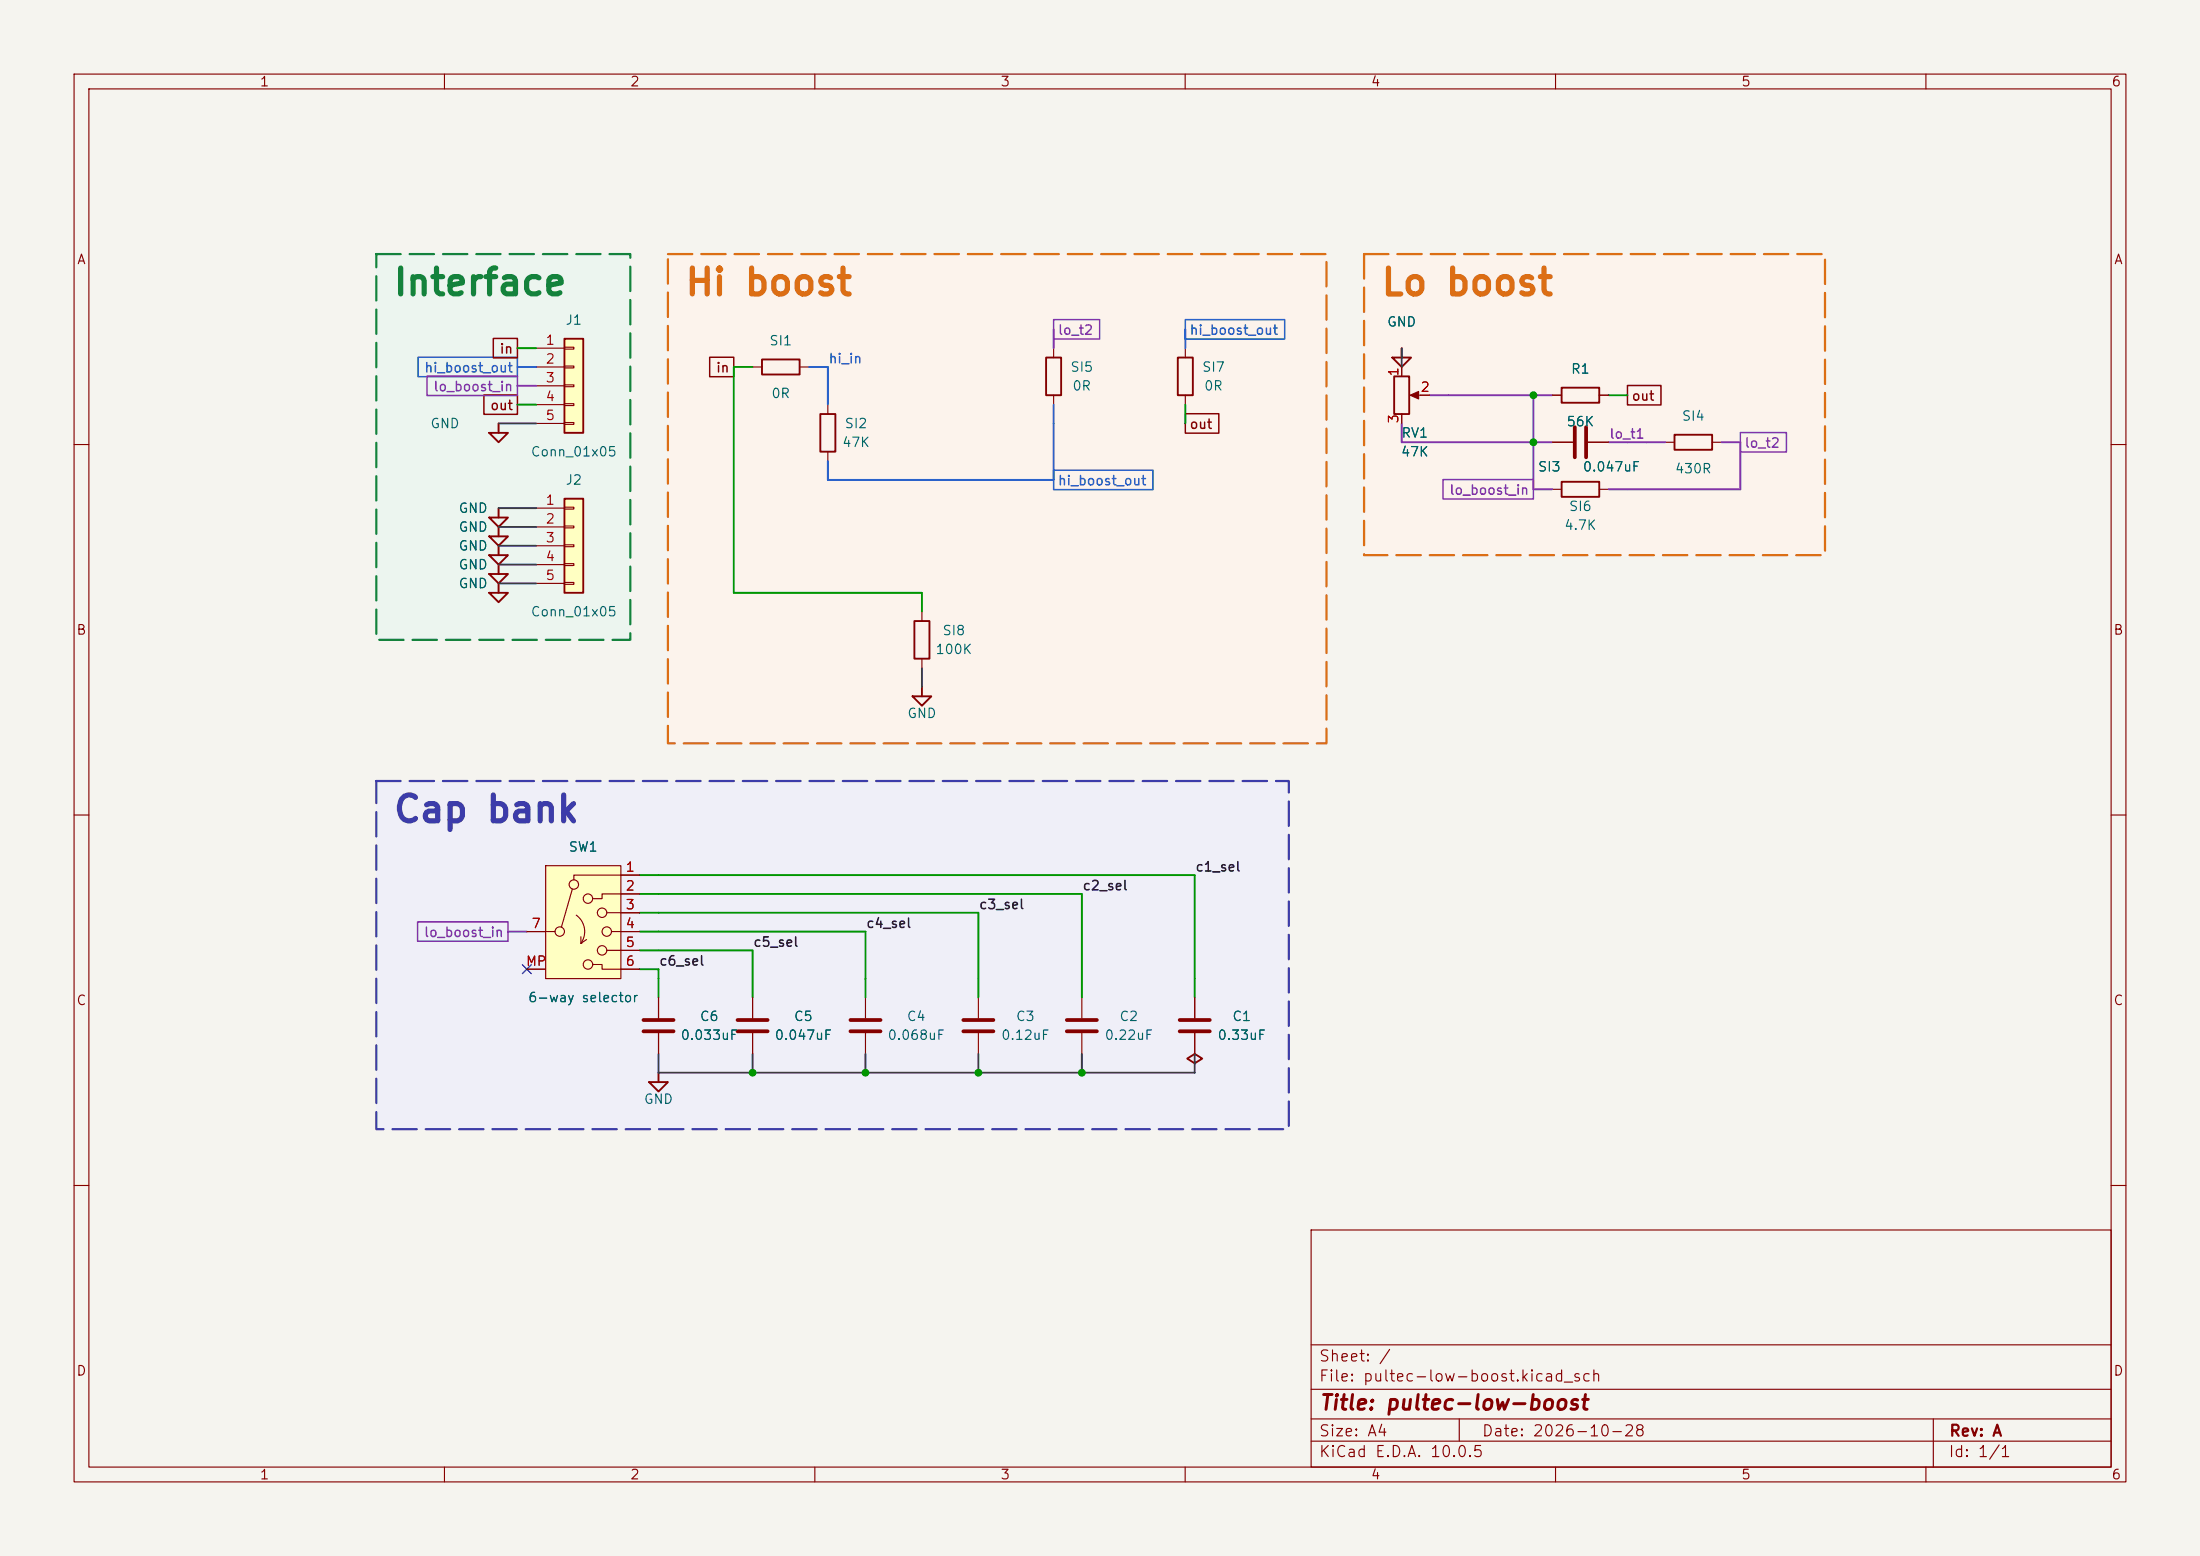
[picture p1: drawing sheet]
<svg xmlns="http://www.w3.org/2000/svg" width="297mm" height="210mm" viewBox="0 0 297 210" stroke-linecap="round" stroke-linejoin="round" font-family="sans-serif">
<path d="M0 0h297v210h-297z" fill="#f5f4ef" stroke="#f5f4ef" stroke-width=".14"/>
<g fill="none" stroke="#840000" stroke-width=".15">
<path d="M10 10h277v190h-277zM12 12h273v186h-273zM60 10v2M110 10v2M160 10v2M210 10v2M260 10v2M10 60h2M285 60h2M10 110h2M285 110h2M10 160h2"/>
<path d="M177 166h108v32h-108zM285 160h2M60 198v2M110 198v2M160 198v2M177 194.5h108M177 191.5h108M177 187.5h108M177 181.5h108M197 191.5v3M210 198v2M260 198v2"/>
<path d="M261 191.5v6.5"/>
</g>
<g fill="#fcf3ec">
<path d="M184.1 34.3h62.3v40.6h-62.3z"/>
<path d="M90.2 34.3h88.9v66h-88.9z"/>
</g>
<path d="M50.8 105.4h123.2v47h-123.2z" fill="#efeff8"/>
<path d="M50.8 34.3h34.3v52.1h-34.3z" fill="#ecf5ef"/>
<path d="M99.6 139.2h4M99.6 137.7h4" fill="none" stroke="#840000" stroke-width=".51"/>
<path d="M142.2 47v1.3M142.2 53.3v1.3M101.6 134.6v2.8M101.6 139.4v2.8" fill="none" stroke="#840000" stroke-width=".15"/>
<path d="M141.2 48.3h2.1v5h-2.1z" fill="none" stroke="#840000" stroke-width=".25"/>
<path d="M76.2 45.7h2.5v12.7h-2.5z" fill="#ffffc2"/>
<g fill="none" stroke="#840000" stroke-width=".25">
<path d="M76.2 45.7h2.5v12.7h-2.5zM102.9 48.5h5v2h-5zM110.7 55.9h2.1v5.1h-2.1zM188 48.3h2.5l-1.3 1.2zM188.2 50.8h2v5.1h-2zM189.2 47v1.3M210.8 52.3h5.1v2.1h-5.1zM226.1 58.7h5v2h-5zM66 69.9h2.6l-1.3 1.2zM66 77.5h2.6l-1.3 1.2zM66 74.9h2.6l-1.3 1.3zM66 72.4h2.6l-1.3 1.3z"/>
<path d="M67.3 68.6v1.3M67.3 71.1v1.3M67.3 73.7v1.2M67.3 76.2v1.3M67.3 78.7v1.3M210.8 65h5.1v2.1h-5.1zM66 80h2.6l-1.3 1.3zM123.2 94h2.5l-1.2 1.3zM124.5 92.7v1.3M160.3 142.9l1-.7 1 .7-1 .6z"/>
</g>
<g fill="none" stroke="#840000" stroke-width=".15">
<path d="M72.4 47h3.8M72.4 49.5h3.8M72.4 52.1h3.8M72.4 54.6h3.8M72.4 57.2h3.8M76.2 46.9h1.3v.2h-1.3zM76.2 49.4h1.3v.3h-1.3zM76.2 51.9h1.3v.3h-1.3zM76.2 54.5h1.3v.2h-1.3zM76.2 57h1.3v.3h-1.3zM101.6 49.5h1.3M107.9 49.5h1.3"/>
<path d="M111.8 54.6v1.3M189.2 49.5v1.3M189.2 55.9v1.3M190.8 53.3h2.2M209.5 59.7h2.8M209.5 53.3h1.3M214.4 59.7h2.8M215.9 53.3h1.3M224.8 59.7h1.3M231.1 59.7h1.3M111.8 61v1.2M209.5 66h1.3"/>
<path d="M215.9 66h1.3M132.1 134.6v2.8M132.1 139.4v2.8M146 134.6v2.8M146 139.4v2.8M161.3 134.6v2.8M161.3 139.4v2.8"/>
</g>
<path d="M212.6 57.7v4M214.1 57.7v4M130 139.2h4.1M130 137.7h4.1M144 139.2h4.1M144 137.7h4.1M159.3 139.2h4M159.3 137.7h4" fill="none" stroke="#840000" stroke-width=".51"/>
<path d="M190.4 53.3l1.1-.5v1z" fill="#840000" stroke="#840000" stroke-width=".15"/>
<path d="M76.2 67.3h2.5v12.7h-2.5z" fill="#ffffc2"/>
<path d="M66 58.4h2.6l-1.3 1.3zM67.3 57.2v1.2M159 48.3h2v5h-2zM76.2 67.3h2.5v12.7h-2.5zM123.4 83.8h2.1v5.1h-2.1z" fill="none" stroke="#840000" stroke-width=".25"/>
<g fill="none" stroke="#840000" stroke-width=".15">
<path d="M160 47v1.3M160 53.3v1.3M72.4 68.6h3.8M72.4 71.1h3.8M72.4 73.7h3.8M72.4 76.2h3.8M72.4 78.7h3.8M76.2 68.5h1.3v.2h-1.3zM76.2 71h1.3v.2h-1.3zM76.2 73.5h1.3v.3h-1.3zM76.2 76.1h1.3v.2h-1.3zM76.2 78.6h1.3v.3h-1.3z"/>
<path d="M124.5 82.6v1.2M124.5 88.9v1.3"/>
</g>
<path d="M73.7 116.8h10.1v15.3h-10.1z" fill="#ffffc2"/>
<g fill="none" stroke="#840000" stroke-width=".15">
<path d="M189.2 49.5v1.3M189.2 55.9v1.3M191.8 53.3h1.2M209.5 53.3h1.3M209.5 59.7h2.8M214.4 59.7h2.8M215.9 53.3h1.3M73.7 116.8h10.1v15.3h-10.1zM77.3 120l-1.5 5.1M86.4 118.1h-8.9v.6M71.1 125.7h3.8M71.1 130.8h2.6"/>
<path d="M77.8 123.5a2.73 2.73 0 0 1 .6 3.8M78.4 127.3h.1M78.4 126.4v.9M79.2 126.8l-.8 .5M80 130.2h1.3v.6h5.1M81.9 123.2h4.5M81.9 128.3h4.5M82.5 125.7h3.9M86.4 120.7h-5.1v.6h-1.3M88.9 134.6v2.8M88.9 139.4v2.8M101.6 134.6v2.8"/>
<path d="M101.6 139.4v2.8M116.8 134.6v2.8M116.8 139.4v2.8M161.3 134.6v2.8M161.3 139.4v2.8"/>
<circle cx="77.5" cy="119.4" r=".63"/>
<circle cx="75.6" cy="125.7" r=".63"/>
<circle cx="79.4" cy="121.3" r=".63"/>
<circle cx="79.4" cy="130.2" r=".63"/>
<circle cx="81.3" cy="123.2" r=".63"/>
<circle cx="81.3" cy="128.3" r=".63"/>
<circle cx="81.9" cy="125.7" r=".63"/>
</g>
<path d="M86.9 139.2h4M86.9 137.7h4M114.8 139.2h4.1M114.8 137.7h4.1" fill="none" stroke="#840000" stroke-width=".51"/>
<path d="M87.6 146.1h2.6l-1.3 1.2zM88.9 144.8v1.3" fill="none" stroke="#840000" stroke-width=".25"/>
<path d="M56.4 48.2h13.4v2.6h-13.4zM160 43.1h13.4v2.7h-13.4zM142.2 63.5h13.5v2.6h-13.5z" fill="none" stroke="#1e5ac8" stroke-width=".2"/>
<path d="M57.6 50.8h12.2v2.6h-12.2zM142.2 43.1h6.3v2.7h-6.3zM234.9 58.4h6.3v2.6h-6.3zM194.8 64.7h12.2v2.7h-12.2zM56.4 124.4h12.2v2.6h-12.2z" fill="none" stroke="#8232aa" stroke-width=".2"/>
<path d="M65.3 53.3h4.5v2.6h-4.5zM66.6 45.7h3.2v2.6h-3.2zM95.8 48.2h3.3v2.6h-3.3zM160 55.8h4.5v2.7h-4.5zM219.7 52h4.5v2.7h-4.5z" fill="none" stroke="#840000" stroke-width=".2"/>
<path d="M69.8 54.6h2.6M69.8 47h2.6M101.6 49.5h-2.5v30.5h25.4v2.6M160 54.6v2.6M217.2 53.3h2.5M86.4 118.1h74.9v16.5M86.4 125.7h30.4v8.9M86.4 128.3h15.2v6.3M86.4 123.2h45.7v11.4M86.4 120.7h59.6v13.9M86.4 130.8h2.5v3.8" fill="none" stroke="#009600" stroke-width=".25"/>
<path d="M69.8 49.5h2.6M109.2 49.5h2.6v5.1M142.2 54.6v10.2h-30.4v-2.6M160 44.5v2.5" fill="none" stroke="#1e5ac8" stroke-width=".25"/>
<path d="M69.8 52.1h2.6M142.2 44.5v2.5M189.2 57.2v2.5h20.3M193 53.3h16.5M207 53.3v12.7h2.5M217.2 59.7h7.6M232.4 59.7h2.5v6.3h-17.7M68.6 125.7h2.5" fill="none" stroke="#8232aa" stroke-width=".25"/>
<g fill="none" stroke="#464646" stroke-width=".25">
<path d="M67.3 57.2h5.1M189.2 47v2.5M67.3 73.7h5.1M67.3 76.2h5.1M67.3 78.7h5.1M67.3 68.6h5.1M67.3 71.1h5.1M124.5 90.2v2.5M88.9 142.2v2.6h72.4v-2.6M101.6 142.2v2.6M116.8 142.2v2.6M132.1 142.2v2.6"/>
<path d="M146 142.2v2.6"/>
</g>
<path d="M70.5 130.2l1.2 1.2M71.7 130.2l-1.2 1.2" fill="none" stroke="#000084" stroke-width=".15"/>
<path d="M90.2 34.3h88.9v66h-88.9zM184.1 34.3h62.3v40.6h-62.3z" fill="none" stroke="#dc6e14" stroke-width=".3" stroke-dasharray="3.3 1.2"/>
<path d="M50.8 105.4h123.2v47h-123.2z" fill="none" stroke="#3c3caa" stroke-width=".3" stroke-dasharray="3.3 1.2"/>
<path d="M50.8 34.3h34.3v52.1h-34.3z" fill="none" stroke="#14823c" stroke-width=".3" stroke-dasharray="3.3 1.2"/>
<g fill="#009600" stroke="#009600" stroke-width=".14">
<circle cx="101.6" cy="144.8" r=".46"/>
<circle cx="132.1" cy="144.8" r=".46"/>
<circle cx="146" cy="144.8" r=".46"/>
<circle cx="116.8" cy="144.8" r=".46"/>
<circle cx="207" cy="53.3" r=".46"/>
<circle cx="207" cy="59.7" r=".46"/>
</g>
<text font-size="3.5" fill="#14823c" x="52.9" y="40.7">Interface</text>
<g font-size="3.5" fill="#dc6e14">
<text x="92.3" y="40.7">Hi boost</text>
<text x="186.3" y="40.7">Lo boost</text>
</g>
<text font-size="3.5" fill="#3c3caa" x="52.9" y="111.8">Cap bank</text>
<text font-size="2" fill="#840000" x="178" y="190.8">Title: pultec-low-boost</text>
<g font-size="1.5" fill="#840000">
<text x="178" y="184.1">Sheet: /</text>
<text x="178" y="186.8">File: pultec-low-boost.kicad_sch</text>
<text x="178" y="197">KiCad E.D.A. 10.0.5</text>
<text x="178" y="194.2">Size: A4</text>
<text x="200" y="194.2">Date: 2026-10-28</text>
<text x="263" y="197">Id: 1/1</text>
<text x="263" y="194.2">Rev: A</text>
</g>
<g font-size="1.3" fill="#840000">
<text x="35" y="12">1</text>
<text x="85" y="12">2</text>
<text x="135" y="12">3</text>
<text x="185" y="12">4</text>
<text x="235" y="12">5</text>
<text x="285" y="12">6</text>
<text x="10.3" y="36">A</text>
<text x="285.3" y="36">A</text>
<text x="67.4" y="48">in</text>
<text x="96.6" y="50.6">in</text>
<text x="66.1" y="55.7">out</text>
<text x="160.5" y="58.2">out</text>
<text x="220.2" y="54.4">out</text>
<text x="10.2" y="86">B</text>
<text x="285.2" y="86">B</text>
<text x="10.2" y="136">C</text>
<text x="285.2" y="136">C</text>
<text x="10.2" y="186">D</text>
<text x="285.2" y="186">D</text>
<text x="35" y="200">1</text>
<text x="85" y="200">2</text>
<text x="135" y="200">3</text>
<text x="185" y="200">4</text>
<text x="235" y="200">5</text>
<text x="285" y="200">6</text>
</g>
<g font-size="1.3" fill="#a90000">
<text x="73.6" y="46.9">1</text>
<text x="73.6" y="49.4">2</text>
<text x="73.6" y="51.9">3</text>
<text x="189.1" y="50.9" transform="rotate(-90 189.1 50.9)">1</text>
<text x="191.7" y="53.2">2</text>
<text x="73.6" y="54.5">4</text>
<text x="73.6" y="57">5</text>
<text x="189.1" y="57.2" transform="rotate(-90 189.1 57.2)">3</text>
<text x="73.6" y="68.4">1</text>
<text x="73.6" y="71">2</text>
<text x="73.6" y="73.5">3</text>
<text x="73.6" y="76.1">4</text>
<text x="73.6" y="78.6">5</text>
<text x="84.4" y="118">1</text>
<text x="71.7" y="125.6">7</text>
<text x="84.4" y="120.5">2</text>
<text x="84.4" y="123.1">3</text>
<text x="84.4" y="125.6">4</text>
<text x="70.9" y="130.7">MP</text>
<text x="84.4" y="128.1">5</text>
<text x="84.4" y="130.7">6</text>
</g>
<g font-size="1.3" fill="#006464">
<text x="76.3" y="44.1">J1</text>
<text x="103.8" y="46.9">SI1</text>
<text x="187.2" y="44.4">GND</text>
<text x="144.4" y="50.5">SI5</text>
<text x="144.7" y="53">0R</text>
<text x="162.2" y="50.5">SI7</text>
<text x="162.5" y="53">0R</text>
<text x="212" y="50.7">R1</text>
<text x="58" y="58.1">GND</text>
<text x="104" y="54">0R</text>
<text x="113.9" y="58.1">SI2</text>
<text x="189.1" y="59.4">RV1</text>
<text x="211.4" y="57.9">56K</text>
<text x="227" y="57.1">SI4</text>
<text x="71.6" y="61.9">Conn_01x05</text>
<text x="76.3" y="65.7">J2</text>
<text x="113.6" y="60.7">47K</text>
<text x="189" y="61.9">47K</text>
<text x="207.5" y="64">SI3</text>
<text x="213.6" y="64">0.047uF</text>
<text x="226" y="64.2">430R</text>
<text x="61.8" y="69.5">GND</text>
<text x="211.1" y="71.8">4.7K</text>
<text x="211.7" y="69.3">SI6</text>
<text x="61.8" y="77.2">GND</text>
<text x="61.8" y="74.6">GND</text>
<text x="61.8" y="72.1">GND</text>
<text x="61.8" y="79.7">GND</text>
<text x="71.6" y="83.5">Conn_01x05</text>
<text x="126.2" y="88.6">100K</text>
<text x="127.1" y="86.1">SI8</text>
<text x="122.4" y="97.2">GND</text>
<text x="76.7" y="115.3">SW1</text>
<text x="71.2" y="135.6">6-way selector</text>
<text x="91.8" y="140.7">0.033uF</text>
<text x="94.4" y="138.1">C6</text>
<text x="104.5" y="140.7">0.047uF</text>
<text x="107.1" y="138.1">C5</text>
<text x="119.7" y="140.7">0.068uF</text>
<text x="122.3" y="138.1">C4</text>
<text x="135.1" y="140.7">0.12uF</text>
<text x="137.1" y="138.1">C3</text>
<text x="149" y="140.7">0.22uF</text>
<text x="151" y="138.1">C2</text>
<text x="164.3" y="140.7">0.33uF</text>
<text x="166.3" y="138.1">C1</text>
<text x="86.8" y="149.3">GND</text>
</g>
<g font-size="1.3" fill="#8232aa">
<text x="142.7" y="45.5">lo_t2</text>
<text x="58.4" y="53.1">lo_boost_in</text>
<text x="217.2" y="59.5">lo_t1</text>
<text x="235.4" y="60.7">lo_t2</text>
<text x="195.6" y="67.1">lo_boost_in</text>
<text x="57.1" y="126.8">lo_boost_in</text>
</g>
<g font-size="1.3" fill="#1e5ac8">
<text x="160.5" y="45.5">hi_boost_out</text>
<text x="57.2" y="50.6">hi_boost_out</text>
<text x="111.8" y="49.4">hi_in</text>
<text x="142.7" y="65.8">hi_boost_out</text>
</g>
<g font-size="1.3" fill="#0f0f0f">
<text x="161.3" y="117.9">c1_sel</text>
<text x="116.8" y="125.6">c4_sel</text>
<text x="132.1" y="123">c3_sel</text>
<text x="146.1" y="120.5">c2_sel</text>
<text x="88.9" y="130.6">c6_sel</text>
<text x="101.6" y="128.1">c5_sel</text>
</g>
</svg>
